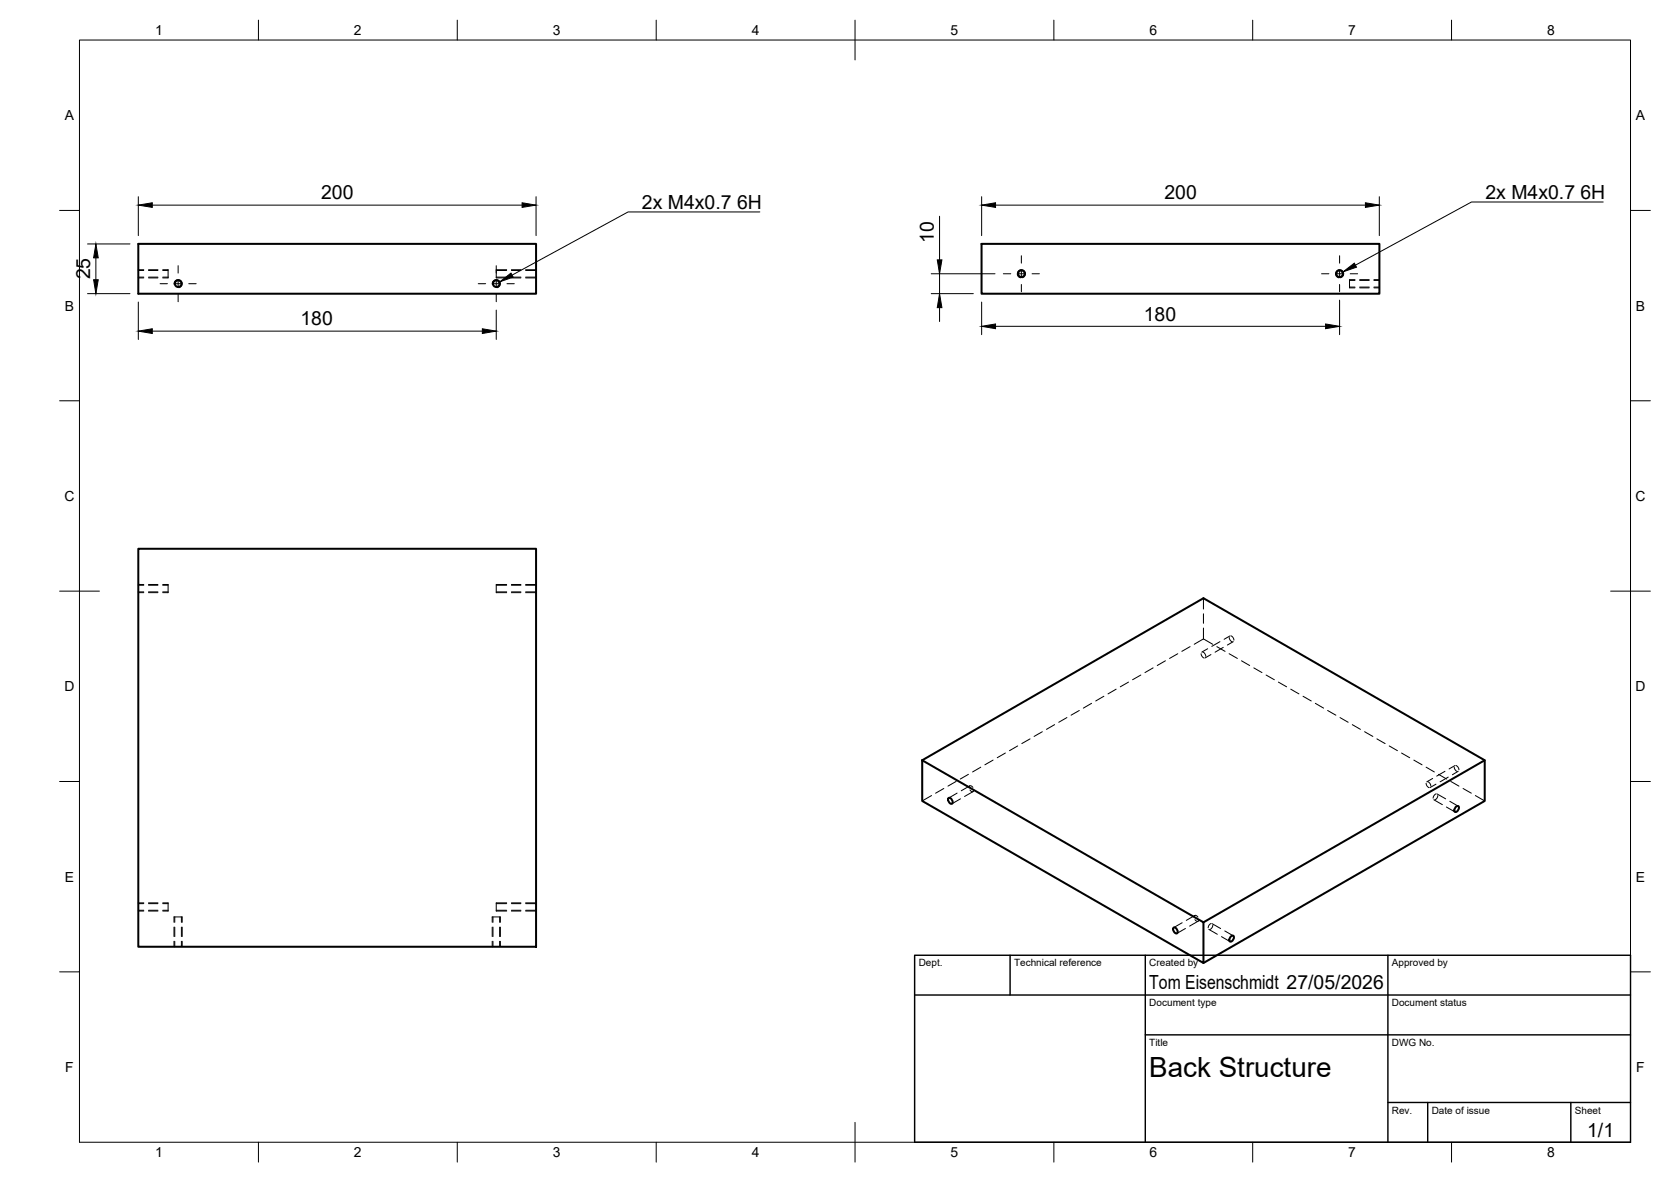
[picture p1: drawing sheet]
<svg xmlns="http://www.w3.org/2000/svg" width="420mm" height="297mm" viewBox="0 0 420 297" stroke-linecap="round" stroke-linejoin="round" font-family="sans-serif">
<!-- layer: Visible -->
<g fill="none" stroke="#000" stroke-width=".51">
<path d="M34.8 61.3h100v12.5h-100zM246.8 61.3h100v12.5h-100zM34.8 137.9h100v100h-100zM231.9 191.1l70.7 40.7v10.2l-70.7-40.7zM231.9 191.1l70.7-40.8 70.7 40.8v10.2l-70.7 40.7M373.3 191.1l-70.7 40.7M238.5 200.5a.97 .97 0 0 1 .9 1.5 .97 .97 0 0 1-.9-1.5zM366 202.8l.7-.2a.97 .97 0 0 1-.9 1.4l-.1-.4zM295.1 233.1a.97 .97 0 0 1 .9 1.4 .97 .97 0 0 1-.9-1.4zM309.5 235.4l.6-.2a.97 .97 0 0 1-.8 1.4l-.2-.4z"/>
<circle cx="44.8" cy="71.3" r=".84"/>
<circle cx="124.8" cy="71.3" r=".84"/>
<circle cx="256.8" cy="68.8" r=".84"/>
<circle cx="336.8" cy="68.8" r=".84"/>
</g>
<!-- layer: Hidden -->
<g fill="none" stroke="#000" stroke-width=".25">
<path d="M34.8 68h1.4M34.8 69.6h1.4M37.3 68h2.4M37.3 69.6h2.4M40.9 68h1.4M40.9 69.6h1.4M42.3 67.8v2M124.8 67.8v2M124.8 68h2.6M124.8 69.6h2.6M128.6 68h2.4M128.6 69.6h2.4"/>
<path d="M132.2 68h2.6M132.2 69.6h2.6M339.3 70.3v2M339.3 72.1h1.4M339.3 70.5h1.4M341.9 72.1h2.4M341.9 70.5h2.4M345.5 72.1h1.3M345.5 70.5h1.3M34.8 147.1h1.4M34.8 148.7h1.4M37.3 147.1h2.4"/>
<path d="M37.3 148.7h2.4M40.9 147.1h1.4M40.9 148.7h1.4M42.3 146.9v2M124.8 146.9v2M124.8 147.1h2.6M124.8 148.7h2.6M128.6 147.1h2.4M128.6 148.7h2.4M132.2 147.1h2.6M132.2 148.7h2.6M302.6 150.3v2.8"/>
<path d="M302.6 154.2v2.4M302.6 157.8v2.8M309.2 159.8l-1.4 .9M309.5 159.8l.5 .4 .3 .7M271.4 178.5l-2.1 1.2M274.5 176.7l-2.1 1.3M277.6 175l-2.1 1.2M280.6 173.2l-2 1.2M283.8 171.4l-2.1 1.2M286.9 169.6l-2.1 1.2M289.9 167.8l-2 1.2M293 166.1l-2 1.1"/>
<path d="M296.1 164.3l-2 1.2M299.2 162.5l-2 1.2M302 164.3l.3 .7 .5 .4M302.4 163.9l.5 .2 .3 .9M302.6 160.6l-2.3 1.3M302.6 160.6l2.3 1.3M303.7 163l-1.5 .9M304.5 164.5l-1.5 .8M306 162.5l2 1.2M306.7 161.3l-2 1.1M307.6 162.7l-2.1 1.2M309.1 164.3l2 1.2"/>
<path d="M309.1 160.2l.3 .8 .4 .3M310.1 161.3l-1.5 .8M312.2 166.1l2 1.1M315.3 167.8l2 1.2M318.3 169.6l2.1 1.2M321.4 171.4l2.1 1.2M324.5 173.2l2.1 1.2M327.6 175l2.1 1.2M330.7 176.7l2.1 1.3M333.8 178.5l2.1 1.2M234.2 199.9l-2.3 1.4M237.3 198.1l-2.1 1.2"/>
<path d="M240.4 196.4l-2 1.2M240.7 199.3l-2.2 1.2M243.5 194.6l-2.1 1.2M243.7 197.9a.48 .48 0 0 1 .5-.5 .48 .48 0 0 1 .4 .5M243.8 197.5l-2.1 1.2M243.9 198.5l.1 .2a.42 .42 0 0 0 .5 .3 .42 .42 0 0 0 .3-.4M244.7 198.9l-2.2 1.3M246.6 192.8l-2.1 1.2M249.7 191l-2.1 1.2M252.8 189.2l-2.1 1.2M255.9 187.5l-2.1 1.1M259 185.7l-2.1 1.2"/>
<path d="M262.1 183.9l-2.1 1.2M265.2 182.1l-2.1 1.2M268.3 180.3l-2.1 1.2M336.9 180.3l2.1 1.2M340 182.1l2.1 1.2M343.1 183.9l2.1 1.2M346.2 185.7l2.1 1.2M349.3 187.5l2.1 1.1M352.4 189.2l2.1 1.2M355.5 191l2.1 1.2M358.6 196.9l.3 .7 .4 .3M358.6 192.8l2.1 1.2"/>
<path d="M359 196.5l.5 .3 .3 .7M360.2 195.6l-1.4 .9M361.1 197.1l-1.5 .8M361.1 199.5l-.5 .4-.3 .7M361.4 199.5l2.1 1.3M361.5 199.9l-.2 .6-.5 .5M361.7 194.6l2 1.2M363.3 193.8l-2 1.2M364.2 195.3l-2.1 1.2M364.8 196.4l2 1.2M365.7 192.8l.3 .7 .4 .4M365.8 192.4l-1.4 .8"/>
<path d="M366.1 192.4l.5 .4 .2 .6M366.6 193.8l-1.4 .9M367.9 198.1l2.1 1.2M371 199.9l2.3 1.4M241.5 200.8l-2.1 1.2M360.5 201l2.2 1.2M363.7 202.8l2.1 1.2M364.5 201.4l2.1 1.2M34.8 227.1h1.4M34.8 228.8h1.4M37.3 227.1h2.4M37.3 228.8h2.4"/>
<path d="M40.9 227.1h1.4M40.9 228.8h1.4M42.3 226.9v2M43.8 230.4h2M43.9 230.4v1.4M43.9 233v2.4M43.9 236.5v1.4M45.6 230.4v1.4M45.6 233v2.4M45.6 236.5v1.4M123.8 230.4h2M124 230.4v1.4"/>
<path d="M124 233v2.4M124 236.5v1.4M124.8 226.9v2M124.8 227.1h2.6M124.8 228.8h2.6M125.6 230.4v1.4M125.6 233v2.4M125.6 236.5v1.4M128.6 227.1h2.4M128.6 228.8h2.4M132.2 227.1h2.6M132.2 228.8h2.6"/>
<path d="M297.2 231.9l-2.1 1.2M298.1 233.3l-2.1 1.3M300.2 230.4a.48 .48 0 0 1 .5-.4 .48 .48 0 0 1 .5 .5M300.4 230.1l-2.1 1.2M300.5 231.1l.1 .2a.42 .42 0 0 0 .5 .3 .42 .42 0 0 0 .3-.5M301.2 231.5l-2.1 1.2M304 233.6l2.1 1.2M304.5 232.1l-.5 .4-.2 .7M304.8 232.1l2.1 1.2M304.9 232.5l-.1 .6-.6 .5M307.1 235.4l2.1 1.2M308 233.9l2.1 1.3"/>
</g>
<!-- layer: Visible Narrow -->
<path d="M43.8 71.5a1.03 1.03 0 0 1 .8-1.2 1.03 1.03 0 0 1 1.2 .8 1.03 1.03 0 0 1-.8 1.2M123.8 71.5a1.03 1.03 0 0 1 .8-1.2 1.03 1.03 0 0 1 1.2 .8 1.03 1.03 0 0 1-.8 1.2M255.8 69a1.03 1.03 0 0 1 .8-1.2 1.03 1.03 0 0 1 1.2 .8 1.03 1.03 0 0 1-.8 1.2M335.8 69a1.03 1.03 0 0 1 .9-1.2 1.03 1.03 0 0 1 1.1 .8 1.03 1.03 0 0 1-.8 1.2" fill="none" stroke="#000" stroke-width=".25"/>
<!-- layer: Hidden Narrow -->
<g fill="none" stroke="#000" stroke-width=".25">
<path d="M34.8 67.8h1.4M34.8 69.8h1.4M37.3 67.8h2.4M37.3 69.8h2.4M40.9 67.8h1.4M40.9 69.8h1.4M124.8 67.8h2.6M124.8 69.8h2.6M128.6 67.8h2.4M128.6 69.8h2.4M132.2 67.8h2.6M132.2 69.8h2.6"/>
<path d="M255.8 69l.2 .5 .6 .3M335.8 69l.2 .5 .7 .3M339.3 72.3h1.4M339.3 70.3h1.4M341.9 72.3h2.4M341.9 70.3h2.4M345.5 72.3h1.3M345.5 70.3h1.3M34.8 146.9h1.4M34.8 148.9h1.4M37.3 146.9h2.4M37.3 148.9h2.4"/>
<path d="M40.9 146.9h1.4M40.9 148.9h1.4M124.8 146.9h2.6M124.8 148.9h2.6M128.6 146.9h2.4M128.6 148.9h2.4M132.2 146.9h2.6M132.2 148.9h2.6M34.8 226.9h1.4M34.8 228.9h1.4M37.3 226.9h2.4M37.3 228.9h2.4"/>
<path d="M40.9 226.9h1.4M40.9 228.9h1.4M43.8 230.4v1.4M43.8 233v2.4M43.8 236.5v1.4M45.8 230.4v1.4M45.8 233v2.4M45.8 236.5v1.4M123.8 230.4v1.4M123.8 233v2.4M123.8 236.5v1.4M124.8 226.9h2.6"/>
<path d="M124.8 228.9h2.6M125.8 230.4v1.4M125.8 233v2.4M125.8 236.5v1.4M128.6 226.9h2.4M128.6 228.9h2.4M132.2 226.9h2.6M132.2 228.9h2.6"/>
</g>
<!-- layer: BORDER -->
<g fill="none" stroke="#000" stroke-width=".25">
<path d="M20 10.1h390v276.9h-390zM65 5.1v5M115 5.1v5M165 5.1v5M215 5.1v10M265 5.1v5M315 5.1v5M365 5.1v5M15 52.9h5M410 52.9h5M15 100.7h5M410 100.7h5"/>
<path d="M15 148.6h10M405 148.6h10M15 196.4h5M410 196.4h5M15 244.2h5M410 244.2h5M65 287v5M115 287v5M165 287v5M215 282.1v9.9M265 287v5M315 287v5"/>
<path d="M365 287v5"/>
</g>
<!-- layer: TITLEBLOCK -->
<path d="M230 240.1h180v46.9h-180zM230 250h180M254 240.1v9.9M288 240.1v46.9M349 240.1v46.9M288 260.1h122M349 277.1h61M359 277.1v9.9M395 277.1v9.9" fill="none" stroke="#000" stroke-width=".36"/>
<!-- layer: Smart Centers -->
<g fill="none" stroke="#000" stroke-width=".25">
<path d="M40.3 71.3h1.8M43.9 71.3h1.8M44.8 66.8v1.8M44.8 70.4v1.8M44.8 74v1.8M47.5 71.3h1.8M120.2 71.3h1.9M123.9 71.3h1.8M124.8 66.8v1.8M124.8 70.4v1.8M124.8 74v1.8M127.5 71.3h1.8"/>
<path d="M252.3 68.8h1.8M255.9 68.8h1.8M256.8 64.3v1.8M256.8 67.9v1.8M256.8 71.5v1.8M259.5 68.8h1.8M332.3 68.8h1.8M335.9 68.8h1.8M336.8 64.3v1.8M336.8 67.9v1.8M336.8 71.5v1.8M339.5 68.8h1.9"/>
</g>
<!-- layer: FD_Dimensions -->
<g fill="none" stroke="#000" stroke-width=".25">
<path d="M34.8 49.4v9.8M38.3 51.5h93M134.8 49.4v9.8M236.2 54.3v11M246.8 49.4v9.8M250.3 51.5h93M346.8 49.4v9.8M22 73.8h10.7M22 61.3h10.7M24.1 64.8v5.5M34.8 75.9v9.4M124.8 77.9v7.4"/>
<path d="M234.1 73.8h10.6M234.1 68.8h16.1M236.2 68.8v5M236.2 77.3v3.5M246.8 75.9v8.2M336.8 75.4v8.7M38.3 83.2h83M250.3 82h83"/>
</g>
<path d="M34.8 51.5l3.5-.5v1.1zM131.3 51l3.5 .5-3.5 .6zM246.8 51.5l3.5-.5v1.1zM343.3 51l3.5 .5-3.5 .6zM23.5 70.3h1.2l-.6 3.5zM24.1 61.3l.6 3.5h-1.2zM236.2 73.8l.6 3.5h-1.1zM235.7 65.3h1.1l-.6 3.5zM34.8 83.2l3.5-.6v1.2zM121.3 82.6l3.5 .6-3.5 .6zM246.8 82l3.5-.6v1.2zM333.3 81.4l3.5 .6-3.5 .6z" fill="#000" stroke="#000" stroke-width=".25"/>
<!-- layer: Hole Notes -->
<path d="M125.7 70.8l2.8-2.2 .5 1zM337.7 68.3l2.8-2.2 .6 1z" fill="#000" stroke="#000" stroke-width=".25"/>
<path d="M191.1 53.3h-33.2l-29.1 15.8M403.1 50.8h-33.1l-29.2 15.8" fill="none" stroke="#000" stroke-width=".25"/>
<text font-size="7" x="289" y="270.6">Back Structure</text>
<g font-size="4.9">
<text x="80.8" y="50.1">200</text>
<text x="161.4" y="52.6">2x M4x0.7</text>
<text x="185.3" y="52.6">6H</text>
<text x="292.8" y="50.1">200</text>
<text x="373.5" y="50.1">2x M4x0.7</text>
<text x="397.4" y="50.1">6H</text>
<text x="234.8" y="60.9" transform="rotate(-90 234.8 60.9)">10</text>
<text x="22.6" y="70.2" transform="rotate(-90 22.6 70.2)">25</text>
<text x="75.5" y="81.8">180</text>
<text x="287.6" y="80.5">180</text>
<text x="289" y="248.5">Tom Eisenschmidt 27/05/2026</text>
<text x="399.1" y="285.7">1/1</text>
</g>
<g font-size="3.5">
<text x="39" y="8.8">1</text>
<text x="89" y="8.8">2</text>
<text x="139" y="8.8">3</text>
<text x="189" y="8.8">4</text>
<text x="239" y="8.8">5</text>
<text x="289" y="8.8">6</text>
<text x="339" y="8.8">7</text>
<text x="389" y="8.8">8</text>
<text x="16.3" y="30.2">A</text>
<text x="411.3" y="30.2">A</text>
<text x="16.3" y="78">B</text>
<text x="411.3" y="78">B</text>
<text x="16.2" y="125.9">C</text>
<text x="411.2" y="125.9">C</text>
<text x="16.2" y="173.7">D</text>
<text x="411.2" y="173.7">D</text>
<text x="16.3" y="221.6">E</text>
<text x="411.3" y="221.6">E</text>
<text x="16.4" y="269.4">F</text>
<text x="411.4" y="269.4">F</text>
<text x="39" y="290.8">1</text>
<text x="89" y="290.8">2</text>
<text x="139" y="290.8">3</text>
<text x="189" y="290.8">4</text>
<text x="239" y="290.8">5</text>
<text x="289" y="290.8">6</text>
<text x="339" y="290.8">7</text>
<text x="389" y="290.8">8</text>
</g>
<g font-size="2.5">
<text x="231" y="242.9">Dept.</text>
<text x="255" y="242.9">Technical reference</text>
<text x="289" y="242.9">Created by</text>
<text x="350" y="242.9">Approved by</text>
<text x="289" y="252.8">Document type</text>
<text x="350" y="252.8">Document status</text>
<text x="289" y="262.9">Title</text>
<text x="350" y="262.9">DWG No.</text>
<text x="350" y="279.9">Rev.</text>
<text x="360" y="279.9">Date of issue</text>
<text x="396" y="279.9">Sheet</text>
</g>
</svg>
